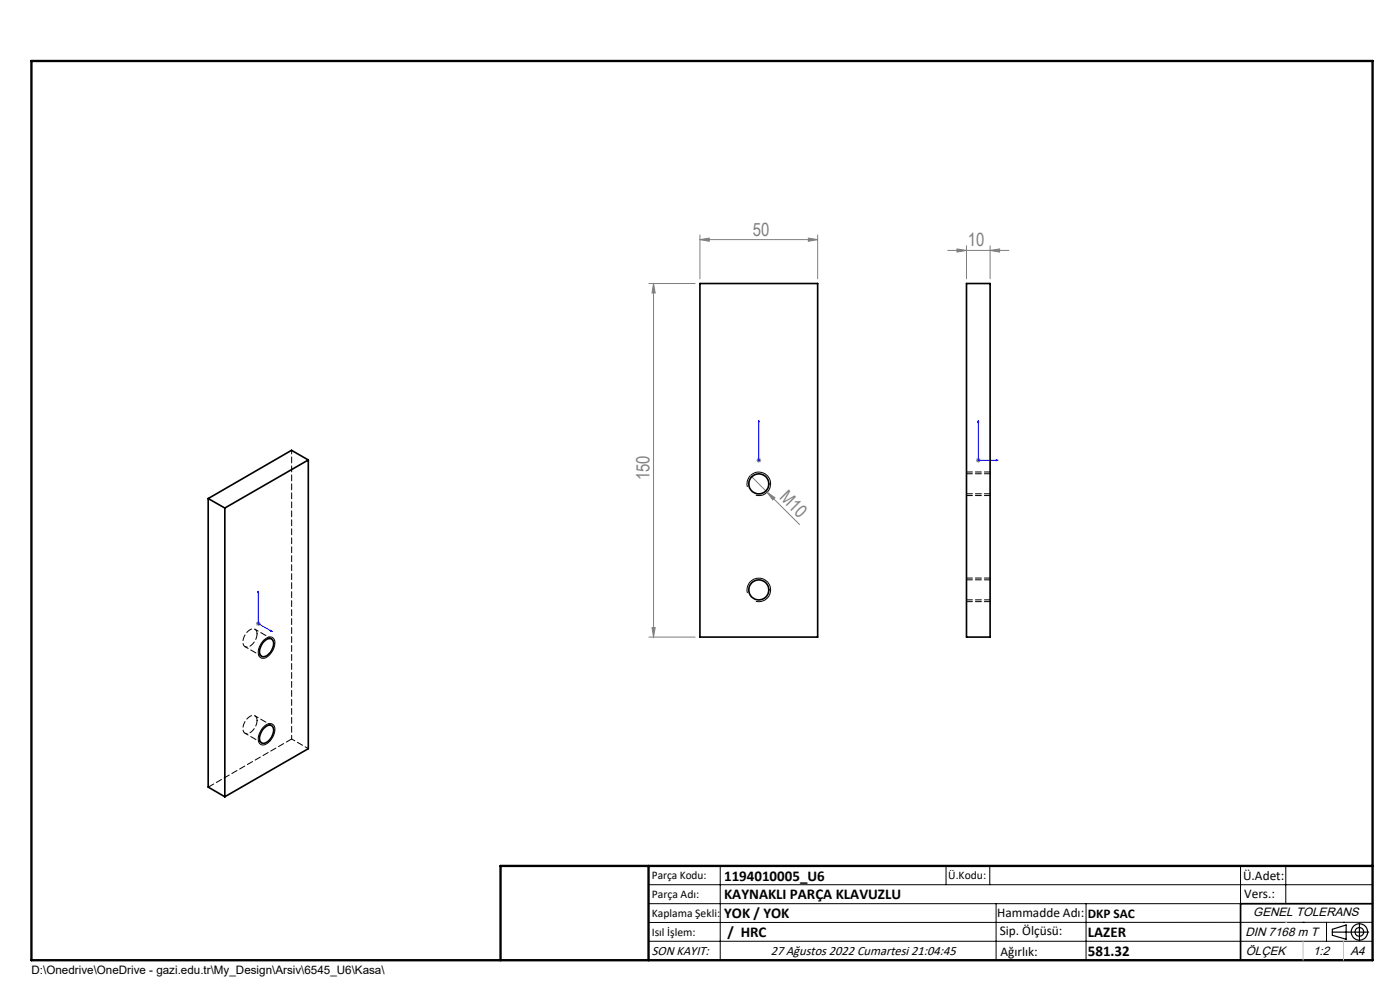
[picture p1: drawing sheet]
<svg xmlns="http://www.w3.org/2000/svg" width="297mm" height="210mm" viewBox="0 0 297 210" stroke-linecap="round" stroke-linejoin="round" font-family="sans-serif">
<g fill="none" stroke="#000" stroke-width=".21">
<path d="M158.6 103.3a2.5 2.5 0 0 1 2.2-3.2 2.5 2.5 0 0 1 2.7 2.8 2.5 2.5 0 0 1-3.2 2.1M55.9 135.8l.3-.2a1.21 1.21 0 0 1 1.6-.4 1.21 1.21 0 0 1 .5 1.6 3.4 3.4 0 0 1-2.5 2.9 1.31 1.31 0 0 1-.9-2l.5-1.2zM158.6 125.8a2.5 2.5 0 0 1 2.2-3.1 2.5 2.5 0 0 1 2.7 2.7 2.5 2.5 0 0 1-3.2 2.2M55.9 154.2a1.33 1.33 0 0 1 2.3 0 3.5 3.5 0 0 1-2.4 3.8 1.31 1.31 0 0 1-.9-1.9l.5-1.2zM137.6 187.7h153.6M137.6 191.7h153.6M137.6 199.7h153.6M152.8 183.7v20M200.7 183.7v4M210 183.7v4M211.3 191.7v12M230.4 191.7v12"/>
<path d="M263.2 183.7v20M272.8 183.7v8M276.4 195.6h.1M281.4 195.6v4.1M285 195.6h.1M291.2 195.6l-153.6 .1"/>
</g>
<g fill="none" stroke="#000" stroke-width=".25">
<path d="M282.6 197.7h7.8M282.6 197.1l3-.9v3l-3-.8zM288.4 195.8v3.8M106.2 203.7h185"/>
<circle cx="288.4" cy="197.7" r="1.74"/>
<circle cx="288.4" cy="197.7" r=".93"/>
</g>
<path d="M161 97.5v.2zM161 89.2v.4v-.4M161 97.6h.1M161 89.2v8.4M207.5 89.2v8.4h4.2M207.5 89.2l.1 .4h-.2zM211.3 97.5l.4 .1-.4 .1zM54.8 125.4l.1 .4-.2-.1zM54.8 125.4v6.9l2.9 1.7M57.5 133.7l.2 .3-.2-.1z" fill="none" stroke="#00f" stroke-width=".21"/>
<g fill="none" stroke="#808080" stroke-width=".21">
<path d="M148.5 50.8l2-.3v.7zM148.5 49.8v9.4M148.5 50.8h25M171.5 50.5l2 .3-2 .4zM173.5 49.8v9.4M201 53.1h13M203 52.8l2 .3-2 .4zM205 52.1v7.1M210 53.1l2.1-.3v.7zM210 52.1v7.1M137.7 60.1h9.8M138.6 60.1l.4 2.1h-.7z"/>
<path d="M138.6 60.1v75M160.5 97.6h1M160.6 97.3l.7 .7M161 97.1v1M161.3 97.3l-.7 .7M207 97.6h1M207.2 97.3l.7 .7M207.5 97.1v1M207.9 97.3l-.7 .7M159.2 100.9l3.5 3.5M162.7 104.4l1.7 1.2-.5 .4zM162.7 104.4l6.9 6.9"/>
<path d="M54.3 132.3h1M54.4 131.9l.7 .7M54.8 131.8v1M55.1 131.9l-.7 .7M137.7 135.1h9.8M138.3 133.1h.7l-.4 2z"/>
</g>
<path d="M205.1 105.1h5M210.1 100.1h-5M205.1 127.6h5M210.1 122.6h-5" fill="none" stroke="#000" stroke-width=".21" stroke-dasharray="1.3 .6"/>
<path d="M291.2 191.7h-28v12" fill="none" stroke="#000" stroke-width=".35"/>
<path d="M6.7 12.9h284.5v190.8h-284.5zM137.6 183.7v20M291.2 183.7h-185v20" fill="none" stroke="#000" stroke-width=".5"/>
<path d="M276.4 199.7v4M285 199.7v4" fill="none" stroke="#c0c0c0" stroke-width=".21"/>
<path d="M272.8 195.6h.1" fill="none" stroke="#c0c0c0" stroke-width=".25"/>
<g fill="#00f">
<path d="M161 97.5v.2zM161 89.2v.4z"/>
<path d="M57.5 133.7l.2 .3-.2-.1zM54.8 125.4l.1 .4-.2-.1z"/>
<path d="M211.3 97.5l.4 .1-.4 .1zM207.5 89.2l.1 .4h-.2z"/>
</g>
<g fill="#808080">
<path d="M162.7 104.4l1.7 1.2-.5 .4z"/>
<path d="M171.5 50.5l2 .3-2 .4zM148.5 50.8l2-.3v.7zM210 53.1l2.1-.3v.7zM203 52.8l2 .3-2 .4z"/>
<path d="M138.6 60.1l.4 2.1h-.7zM138.3 133.1h.7l-.4 2z"/>
</g>
<g fill="none" stroke="#000" stroke-width=".35">
<path d="M148.5 60.1h25v75h-25zM205 60.1h5v75h-5zM65.4 97.6v61.2l-17.7 10.2M65.4 97.6l-17.7 10.2M65.4 97.6l-3.6-2.1-17.6 10.3M44.2 105.8l3.5 2M44.2 105.8v61.2l3.5 2M47.7 107.8v61.2M56 136.1a1.1 1.1 0 0 1 1-.6 1.1 1.1 0 0 1 1 .7 2.78 2.78 0 0 1-2.3 3.1 1.42 1.42 0 0 1-.4-2.1zM56 154.5l.3-.3a1.02 1.02 0 0 1 1.3-.3 1.02 1.02 0 0 1 .4 1.3 2.79 2.79 0 0 1-2.3 2.5 1.44 1.44 0 0 1-.4-2.2z"/>
<circle cx="161" cy="102.6" r="2.12"/>
<circle cx="161" cy="125.1" r="2.11"/>
</g>
<path d="M205.1 104.7h5M210.1 100.5h-5M54.5 134.5a.98 .98 0 0 0-.6-1.1 .98 .98 0 0 0-1.2 .4 2.7 2.7 0 0 0-.9 3.2 1.44 1.44 0 0 0 2.1-.7l.5-1.1 .1-.7M205.1 127.2h5M210.1 123h-5M54.5 152.8a.98 .98 0 0 0-.6-1 .98 .98 0 0 0-1.2 .4 2.7 2.7 0 0 0-.9 3.2 1.44 1.44 0 0 0 2.1-.7l.5-1.1 .1-.8M44.2 167l17.7-10.2" fill="none" stroke="#000" stroke-width=".21" stroke-dasharray="1.3 .6"/>
<path d="M52 137.2l3.5 2M57.6 135.5l-3.5-2M52 155.5l3.5 2.1M57.6 153.9l-3.5-2M61.9 156.8v-61.3M65.4 158.8l-3.5-2" fill="none" stroke="#000" stroke-width=".21" stroke-dasharray="1.3 .6" stroke-dashoffset=".5"/>
<g font-size="3.9" fill="#808080">
<text x="159.7" y="50">50</text>
<text x="205.3" y="52.2">10</text>
<text x="137.8" y="101.9" transform="rotate(-90 137.8 101.9)">150</text>
<text x="165.2" y="105.7" transform="rotate(45 165.2 105.7)">M10</text>
</g>
<g font-size="3.2">
<text x="153.6" y="190.8">KAYNAKLI PARÇA KLAVUZLU</text>
<text x="153.6" y="186.8">1194010005_U6</text>
<text x="153.6" y="194.8">YOK / YOK</text>
<text x="154.3" y="198.8">/ HRC</text>
<text x="230.8" y="198.7">LAZER</text>
<text x="230.8" y="202.8">581.32</text>
</g>
<g font-size="2.8">
<text x="263.7" y="186.7">Ü.Adet:</text>
<text x="263.9" y="190.5">Vers.:</text>
<text x="211.5" y="194.5">Hammadde Adı:</text>
<text x="230.8" y="194.7">DKP SAC</text>
<text x="138.3" y="202.6">SON KAYIT:</text>
<text x="163.5" y="202.6">27 Ağustos 2022 Cumartesi 21:04:45</text>
<text x="212.1" y="198.4">Sip. Ölçüsü:</text>
<text x="212.2" y="202.7">Ağırlık:</text>
</g>
<g font-size="2.6">
<text x="265.9" y="194.4">GENEL TOLERANS</text>
<text x="264.2" y="198.5">DIN 7168 m T</text>
<text x="264.3" y="202.6">ÖLÇEK</text>
<text x="278.5" y="202.6">1:2</text>
<text x="286.5" y="202.6">A4</text>
</g>
<g font-size="2.5">
<text x="138.3" y="186.4">Parça Kodu:</text>
<text x="138.3" y="190.5">Parça Adı:</text>
<text x="201.2" y="186.5">Ü.Kodu:</text>
<text x="138.3" y="194.5">Kaplama Şekli:</text>
<text x="138.3" y="198.6">Isıl İşlem:</text>
<text x="6.7" y="206.7">D:\Onedrive\OneDrive - gazi.edu.tr\My_Design\Arsiv\6545_U6\Kasa\</text>
</g>
</svg>
